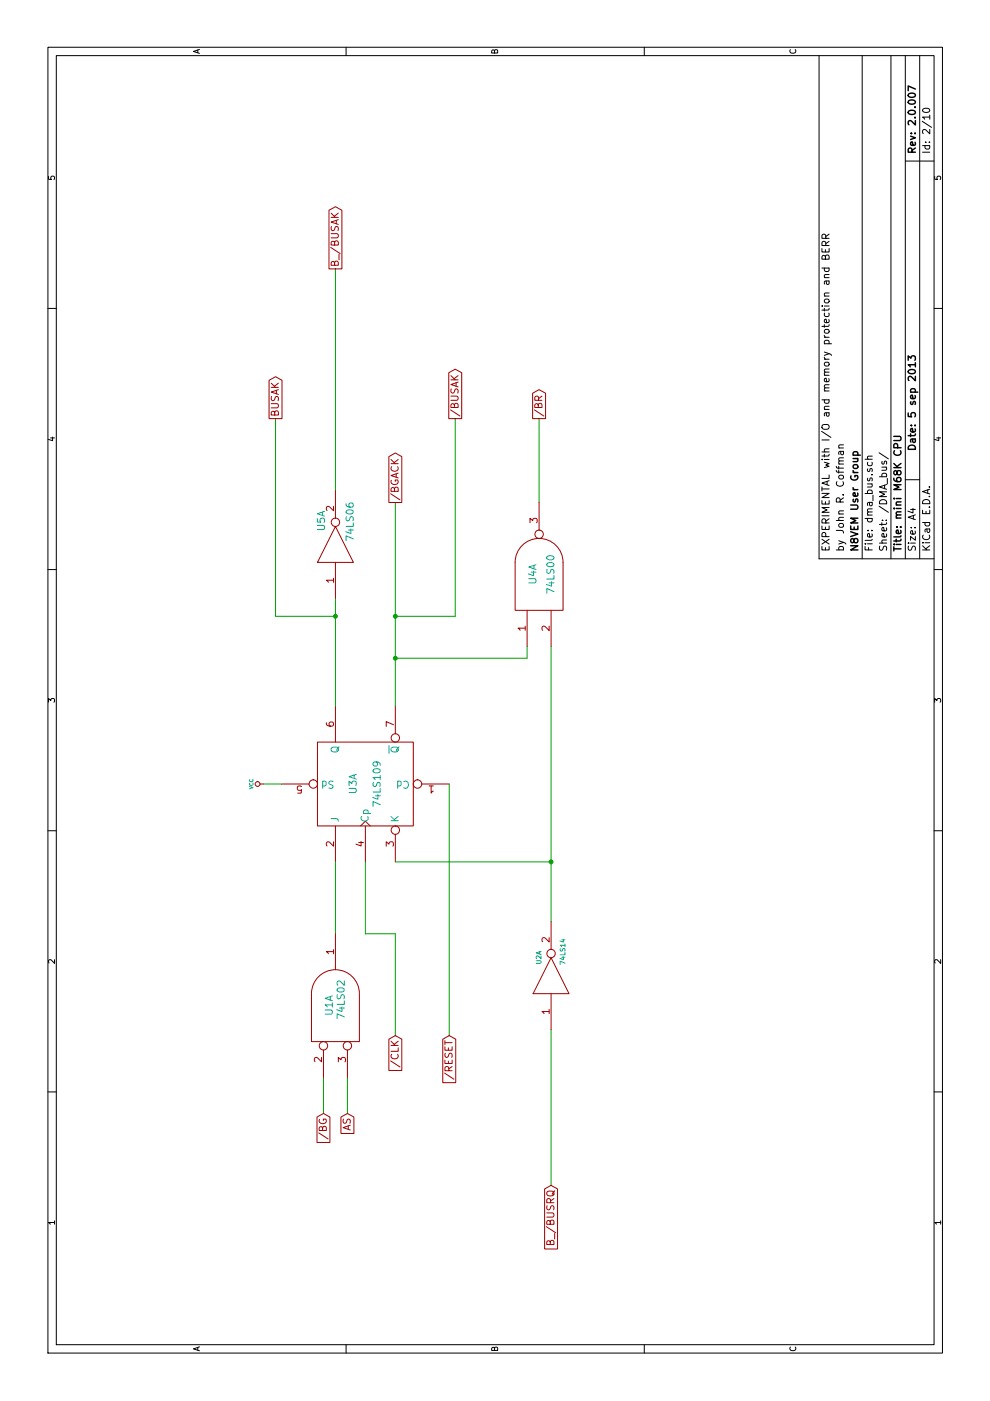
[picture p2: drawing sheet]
EESchema Schematic File Version 4
LIBS:babyM68K-cache
EELAYER 29 0
EELAYER END
$Descr A4 11693 8268
encoding utf-8
Sheet 2 10
Title "mini M68K CPU"
Date "5 sep 2013"
Rev "2.0.007"
Comp "N8VEM User Group"
Comment1 "by John R. Coffman"
Comment2 "EXPERIMENTAL with I/O and memory protection and BERR"
Comment3 ""
Comment4 ""
$EndDescr
$Comp
L babyM68K-rescue:74LS109 U3
U 1 1
P 5150 3050
F 0 "U3" H 5150 3150 60  0000 C CNN
F 1 "74LS109" H 5150 2950 60  0000 C CNN
F 2 "" H 5150 3050 50  0001 C CNN
F 3 "" H 5150 3050 50  0001 C CNN
	1    5150 3050
	1    0    0    -1  
$EndComp
Wire Wire Line
	3100 4600 1800 4600
Connection ~ 6550 3300
Wire Wire Line
	8200 3800 6550 3800
Wire Wire Line
	6550 3800 6550 3300
Wire Wire Line
	4500 3050 3900 3050
Wire Wire Line
	3900 3050 3900 3300
Wire Wire Line
	3900 3300 3050 3300
Connection ~ 4500 4600
Wire Wire Line
	4500 3300 4500 4600
Wire Wire Line
	2700 2700 2400 2700
Wire Wire Line
	9450 2800 7600 2800
Connection ~ 6200 3300
Wire Wire Line
	7500 3300 5800 3300
Wire Wire Line
	3900 2800 4500 2800
Wire Wire Line
	6300 4400 6200 4400
Wire Wire Line
	6200 4400 6200 3300
Wire Wire Line
	4000 4600 6300 4600
Wire Wire Line
	6700 2800 5800 2800
Wire Wire Line
	5150 2200 5150 2350
Wire Wire Line
	2700 2900 2400 2900
Wire Wire Line
	3050 3750 5150 3750
Wire Wire Line
	8200 2300 6550 2300
Wire Wire Line
	6550 2300 6550 2800
Connection ~ 6550 2800
Wire Wire Line
	8200 4500 7500 4500
Text GLabel 8200 4500 2    60   Output ~ 0
/BR
Text GLabel 8200 3800 2    60   Output ~ 0
/BUSAK
Text GLabel 8200 2300 2    60   Output ~ 0
BUSAK
Text GLabel 3050 3300 0    60   Input ~ 0
/CLK
Text GLabel 3050 3750 0    60   Input ~ 0
/RESET
$Comp
L babyM68K-rescue:VCC #PWR01
U 1 1
P 5150 2200
F 0 "#PWR01" H 5150 2300 30  0001 C CNN
F 1 "VCC" H 5150 2300 30  0000 C CNN
F 2 "" H 5150 2200 50  0001 C CNN
F 3 "" H 5150 2200 50  0001 C CNN
	1    5150 2200
	1    0    0    -1  
$EndComp
Text GLabel 9450 2800 2    60   Output ~ 0
B_/BUSAK
$Comp
L babyM68K-rescue:74LS06 U5
U 1 1
P 7150 2800
F 0 "U5" H 7345 2915 60  0000 C CNN
F 1 "74LS06" H 7340 2675 60  0000 C CNN
F 2 "" H 7150 2800 50  0001 C CNN
F 3 "" H 7150 2800 50  0001 C CNN
	1    7150 2800
	1    0    0    -1  
$EndComp
Text GLabel 7500 3300 2    60   Output ~ 0
/BGACK
Text GLabel 2400 2900 0    60   Input ~ 0
AS
Text GLabel 2400 2700 0    60   Input ~ 0
/BG
$Comp
L babyM68K-rescue:74LS02 U1
U 1 2
P 3300 2800
F 0 "U1" H 3300 2850 60  0000 C CNN
F 1 "74LS02" H 3350 2750 60  0000 C CNN
F 2 "" H 3300 2800 50  0001 C CNN
F 3 "" H 3300 2800 50  0001 C CNN
	1    3300 2800
	1    0    0    -1  
$EndComp
$Comp
L babyM68K-rescue:74LS00 U4
U 1 1
P 6900 4500
F 0 "U4" H 6900 4550 60  0000 C CNN
F 1 "74LS00" H 6900 4400 60  0000 C CNN
F 2 "" H 6900 4500 50  0001 C CNN
F 3 "" H 6900 4500 50  0001 C CNN
	1    6900 4500
	1    0    0    -1  
$EndComp
Text GLabel 1800 4600 0    60   Input ~ 0
B_/BUSRQ
$Comp
L babyM68K-rescue:74LS14 U2
U 1 1
P 3550 4600
F 0 "U2" H 3700 4700 40  0000 C CNN
F 1 "74LS14" H 3750 4500 40  0000 C CNN
F 2 "" H 3550 4600 50  0001 C CNN
F 3 "" H 3550 4600 50  0001 C CNN
	1    3550 4600
	1    0    0    -1  
$EndComp
$EndSCHEMATC
